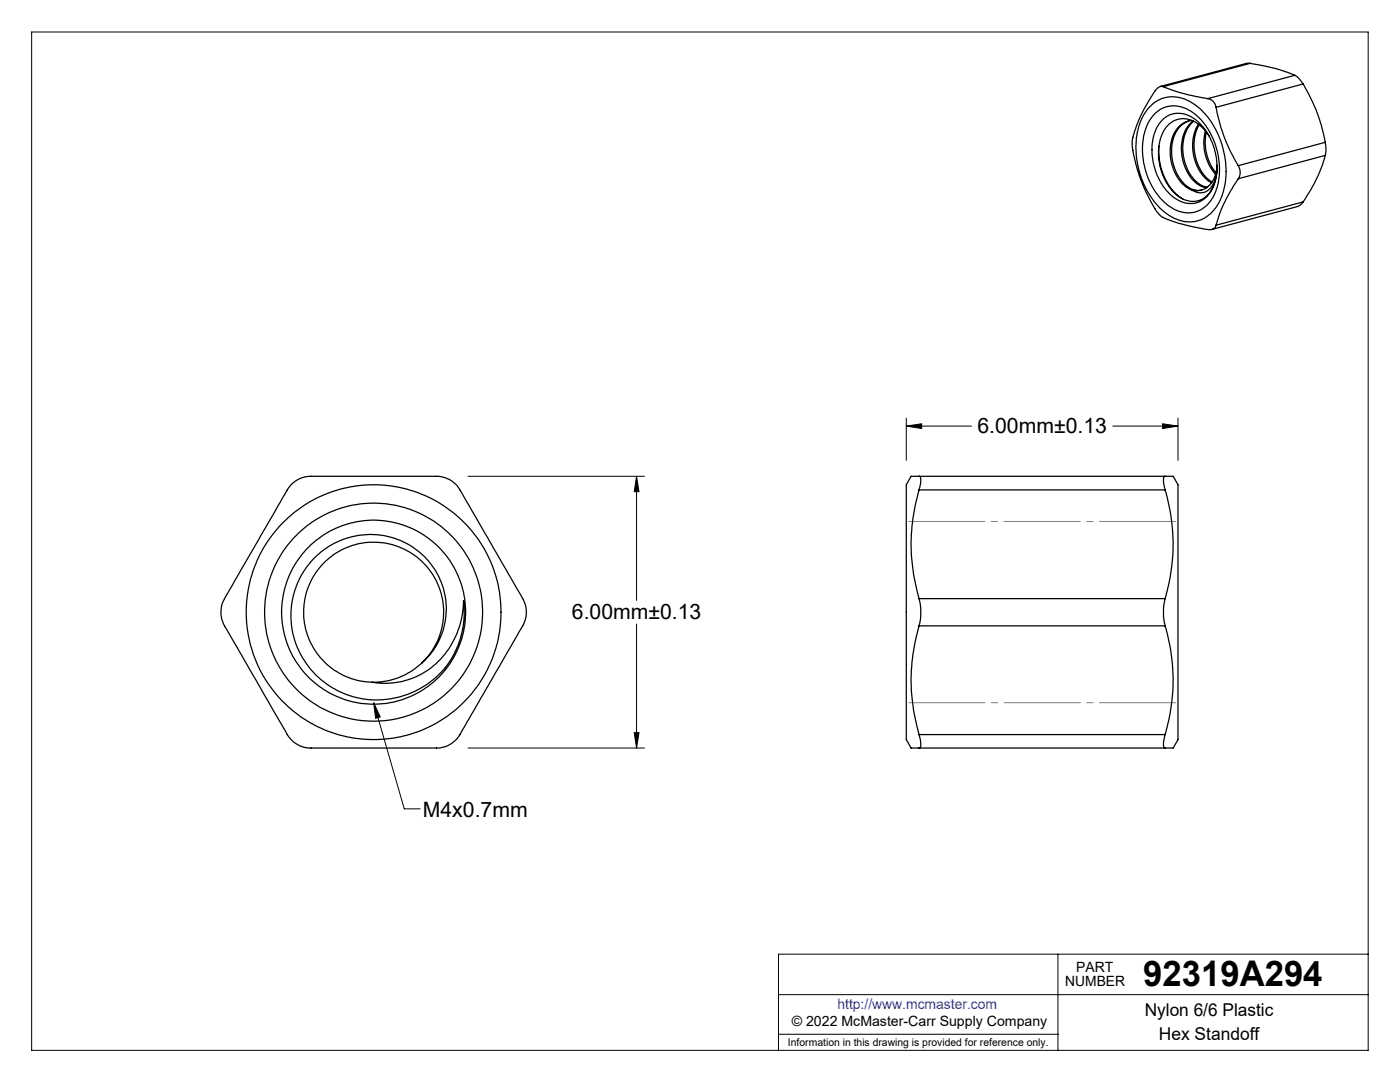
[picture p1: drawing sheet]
<svg xmlns="http://www.w3.org/2000/svg" width="279mm" height="216mm" viewBox="0 0 279 216" stroke-linecap="round" stroke-linejoin="round" font-family="sans-serif">
<g fill="none" stroke="#000" stroke-width=".2">
<path d="M6.3 6.4h266.7v203.2h-266.7zM93.4 95h35.2M127 95l.5 3.1h-.9zM127 95v24.8M180.9 85l3-.4v.9zM180.9 83.4v8.5M180.9 85h13M222.1 85h13M232 84.6l3.1 .4-3.1 .5zM235.1 83.4v8.5M127 124.5v24.8M74.6 140.2l1.3 2.9-.9 .2z"/>
<path d="M74.6 140.2l6.1 21.2h3.2M93.4 149.3h35.2M126.6 146.2h.9l-.5 3.1zM155.4 198.5h117.6M211.1 190.4v19.2M273 190.4h-117.6v19.2M155.4 206.4h55.7"/>
</g>
<path d="M235.1 104.1h-54.2M235.1 140.2h-54.2" fill="none" stroke="#808080" stroke-width=".2" stroke-dasharray="15.2 1.3 1.3 1.3" stroke-dashoffset="-.5"/>
<g fill="#000">
<path d="M74.6 140.2l1.3 2.9-.9 .2z"/>
<path d="M232 84.6l3.1 .4-3.1 .5zM180.9 85l3-.4v.9zM127 95l.5 3.1h-.9zM126.6 146.2h.9l-.5 3.1z"/>
</g>
<g fill="none" stroke="#000" stroke-width=".25">
<path d="M232.2 17.3a1.5 1.5 0 0 0-1.7 .9l-.7 1.1a23 23 0 0 0-3.8 9.2l.1 1.3a30.5 30.5 0 0 0 5.4 13.2l.7 .4 2.3 .9 4.8 1.2a4 4 0 0 0 2.9 .1l.3-.3 .2-.4M232.2 17.3l3.6 1.3 5.2 1.1M241 19.7a1.99 1.99 0 0 1 1.7 1.7M249.5 12.6l5.1 1.1 3.8 1.3M249.5 12.6l-.8 .1-17.1 4.6M249.5 12.6l-17.3 4.7M258.4 15l.6 .4 1.1 1.4M258.4 15l-17.4 4.7M260.1 16.8a34.5 34.5 0 0 1 4.4 11.6M260.1 16.8l-17.4 4.6M229.3 21.4a6.6 6.6 0 0 1 9.4-.3 16.9 16.9 0 0 1 5.9 14.4 9.8 9.8 0 0 1-4.2 8 7 7 0 0 1-8.1-1.3 17 17 0 0 1-4.6-18.1l.6-1.2zM230.7 22.5a5.9 5.9 0 0 1 7.9 .4 14.4 14.4 0 0 1 3.8 15.9 5.7 5.7 0 0 1-9.1 2.3 14.3 14.3 0 0 1-4.2-16.5l.7-1.2z"/>
<path d="M231.3 29.2a11.8 11.8 0 0 0 4.2 10.2l.5 .3M231.9 24a4.9 4.9 0 0 1 7 .1 12.1 12.1 0 0 1 2.9 13.8 4.8 4.8 0 0 1-7.7 1.3 12.1 12.1 0 0 1-3.2-13.9zM237.2 24.1a5.9 5.9 0 0 0-3.4 5.7 8.7 8.7 0 0 0 3.8 7.8l1.3 .4 .9-.1M237.9 24.1a4.8 4.8 0 0 0-4.1 4.2 9.4 9.4 0 0 0 2.9 9.1l1.1 .5M238.1 24.2a7.3 7.3 0 0 0-2.1 7.5 7 7 0 0 0 4.5 5.7l.3 .1M238.2 24.2a7.8 7.8 0 0 0-1.7 8.3 6.4 6.4 0 0 0 4.4 4.9M239.2 24.8a9.1 9.1 0 0 0 2 11.4l.6 .3M239.3 24.9a9.1 9.1 0 0 0 2.5 11.3l.1 .1M240.6 26.1a9.5 9.5 0 0 0 2 8.7M240.7 26.4a9.7 9.7 0 0 0 2 8.1M241.3 27.2a6.1 6.1 0 0 0-6-3.5 5.4 5.4 0 0 0-3.9 4.9l-.2 1.3v1.5a10.3 10.3 0 0 0 4.9 8.3 4.4 4.4 0 0 0 6.2-2.9l.4-1.7 .2-1.8M242.7 21.4a33.9 33.9 0 0 0 4.4 11.7"/>
<path d="M242.9 32.9a4.8 4.8 0 0 1-3.4 5.1l-.7 .1-1-.2M242.9 33.2v.2a5.4 5.4 0 0 1-2.3 4.9 2.89 2.89 0 0 1-2.8-.4M247.1 33.1a2.38 2.38 0 0 1 0 2.6M247.1 35.7l-1.8 2.9a24.9 24.9 0 0 0-2.6 6.3M264.5 28.4l.1 1-.1 1.6M264.5 31l-1 3a33.8 33.8 0 0 1-3.4 6.3M264.5 28.4l-17.4 4.7M264.5 31l-17.4 4.7M260.1 40.3l-.6 .7-.5 .2-17.2 4.6M260.1 40.3l-17.4 4.6M58.1 96.8a5.5 5.5 0 0 1 4-1.8h23.6a5.9 5.9 0 0 1 6.1 2.8l12.5 21.7a5.5 5.5 0 0 1 0 5.4l-12.5 21.7a5.8 5.8 0 0 1-6.1 2.7h-16.4a61.8 61.8 0 0 1-8.7-.2l-.8-.3-1.4-1a8.1 8.1 0 0 1-1.9-2.7l-10.3-17.7a14.6 14.6 0 0 1-2-3.9v-.3a6.2 6.2 0 0 1 1.4-5.2l10.8-18.6zM183.4 95h-1.6l-.9 1.7v50.9l.9 1.7h1.6"/>
<path d="M183.4 95h.1a2.66 2.66 0 0 1 0 2.5l-.1 .3M183.4 97.8a37.8 37.8 0 0 0 0 21.7M183.4 97.8h49.1M183.4 95h49.1M232.5 97.8a37.1 37.1 0 0 1 0 21.7M232.5 95a1.81 1.81 0 0 0-.2 2l.2 .8M232.5 95h1.6M234.1 95l1 1.7v50.9l-1 1.7h-1.6M62.7 111.4a15.3 15.3 0 0 1 15.7-4.1 15.3 15.3 0 0 1 10.6 12.4 14.9 14.9 0 0 1-14.7 16.4 15.5 15.5 0 0 0 17.5-11.3l.4-1.9 .3-3.1 .1 .9a17.4 17.4 0 0 1-13.9 18.6 17.4 17.4 0 0 1-20-11.8 16.5 16.5 0 0 1 4-16.1zM183.4 119.5a10.6 10.6 0 0 1 0 5.4M183.4 119.5h49.1M232.5 119.5a11.8 11.8 0 0 0 0 5.4"/>
<path d="M84.2 132.3a14 14 0 0 0-2.3-22.1 14 14 0 0 0-20.7 8 14 14 0 0 0 13.1 17.9M183.4 124.9a37.8 37.8 0 0 0 0 21.7M183.4 124.9h49.1M232.5 124.9a37.1 37.1 0 0 1 0 21.7M183.4 146.6a3.3 3.3 0 0 1 .2 2.7h-.2M183.4 146.6h49.1M183.4 149.3h49.1M232.5 146.6l-.2 1.1a1.36 1.36 0 0 0 .2 1.6"/>
<circle cx="74.5" cy="122.1" r="25.4"/>
<circle cx="74.6" cy="122.2" r="21.8"/>
<circle cx="74.6" cy="122.1" r="18.4"/>
</g>
<text font-size="7.1" x="228.2" y="196.8">92319A294</text>
<g font-size="4.2">
<text x="195.1" y="86.4">6.00mm±0.13</text>
<text x="114.1" y="123.6">6.00mm±0.13</text>
<text x="84.4" y="163">M4x0.7mm</text>
</g>
<g font-size="3.5">
<text x="228.5" y="202.8">Nylon 6/6 Plastic</text>
<text x="231.3" y="207.5">Hex Standoff</text>
</g>
<g font-size="2.8">
<text x="212.6" y="196.8">NUMBER</text>
<text x="214.8" y="194">PART</text>
<text x="158" y="204.8">© 2022 McMaster-Carr Supply Company</text>
</g>
<text font-size="2.8" fill="#00f" x="167.1" y="201.4">http://www.mcmaster.com</text>
<text font-size="2.1" x="157.3" y="208.6">Information in this drawing is provided for reference only.</text>
</svg>
